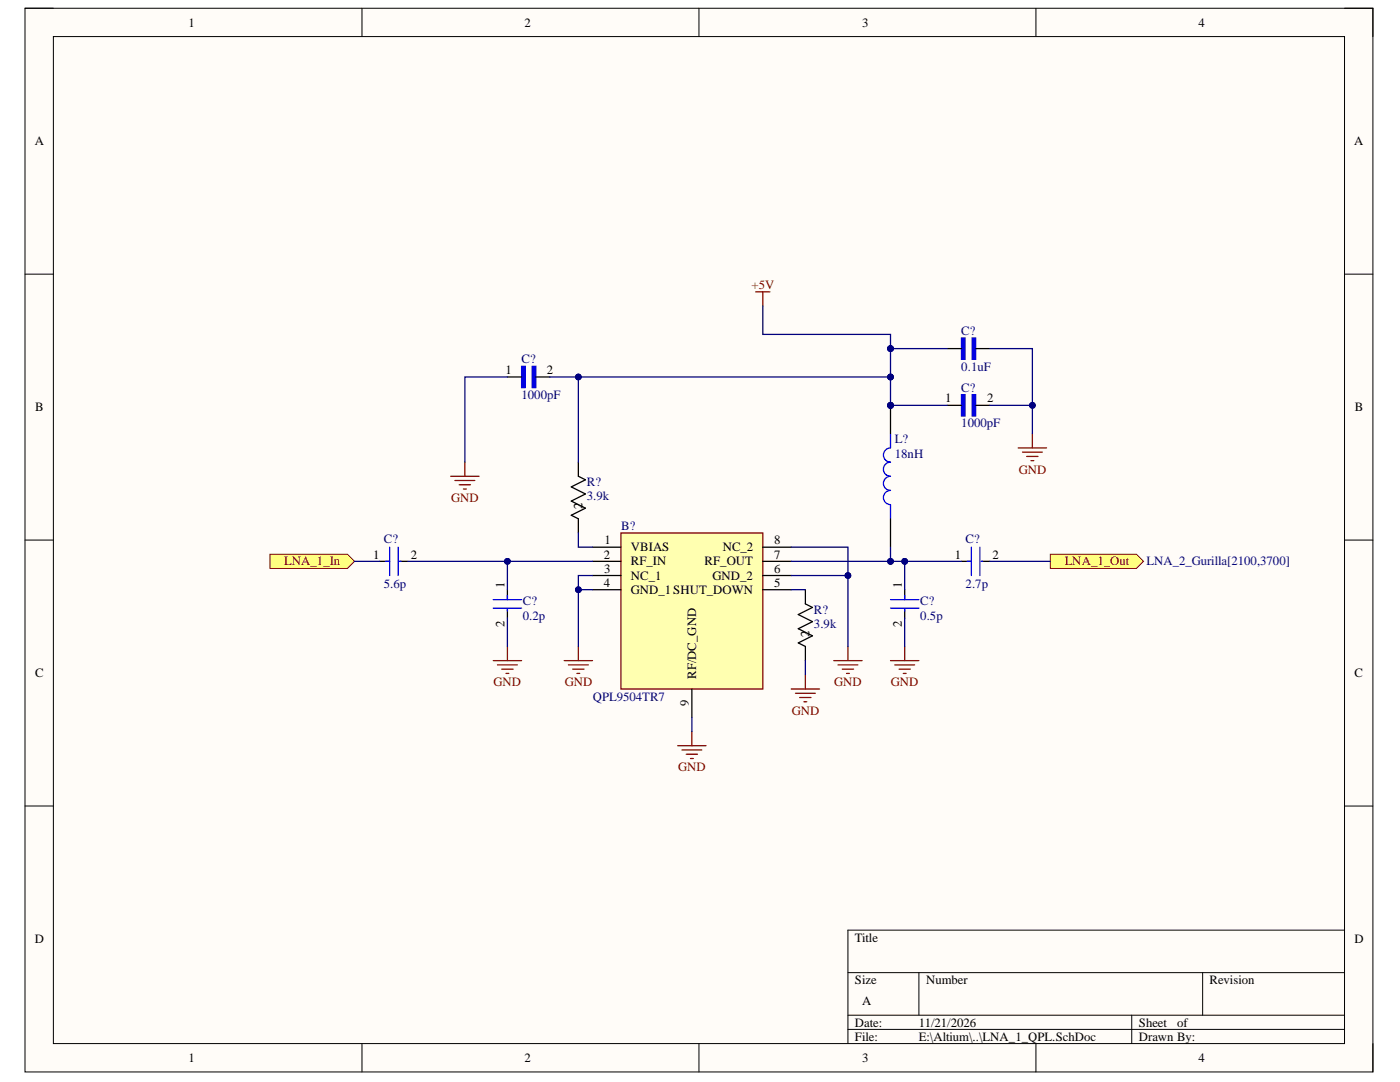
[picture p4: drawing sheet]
<svg xmlns="http://www.w3.org/2000/svg" width="279mm" height="216mm" viewBox="0 0 279 216" stroke-linecap="round" stroke-linejoin="round" font-family="sans-serif">
<path d="M5 1.6h269v212.3h-269z" fill-rule="evenodd" fill="#fffcf8"/>
<path d="M5 1.6h269v212.3h-269z" fill="none" stroke="#000" stroke-width=".2"/>
<path d="M10.7 7.3h257.6v200.9h-257.6z" fill-rule="evenodd" fill="#fffcf8"/>
<g fill="none" stroke="#000" stroke-width=".2">
<path d="M5 1.6h5.7M10.7 7.3h257.6v200.9h-257.6zM72.2 1.6v5.7M139.5 1.6v5.7M206.7 1.6v5.7M268.3 1.6h5.7v5.7M5 54.7h5.7M268.3 54.7h5.7M5 107.8h5.7M268.3 107.8h5.7M5 160.8h5.7M268.3 160.8h5.7"/>
<path d="M169.2 194.1h99.1M183.4 194.1v8.5M240 194.1v8.5M268.3 185.6h-99.1v22.6M72.2 208.2v5.7M139.5 208.2v5.7M169.2 202.6h99.1M169.2 205.4h99.1M206.7 208.2v5.7M225.9 202.6v5.6M274 208.2v5.7"/>
</g>
<path d="M123.9 106.4h28.3v31.1h-28.3z" fill-rule="evenodd" fill="#ffffb0"/>
<g fill="none" stroke="#800000" stroke-width=".25">
<path d="M123.9 106.4h28.3v31.1h-28.3zM112.6 131.8h5.7M113.4 132.7h4M114.3 133.5h2.3M115.1 134.4h.6M115.4 129v2.8M166.4 131.8h5.7M167.2 132.7h4M168.1 133.5h2.3M168.9 134.4h.6M169.2 129v2.8M135.2 148.8h5.7"/>
<path d="M136.1 149.7h4M136.9 150.5h2.3M137.8 151.4h.6M138.1 146v2.8"/>
</g>
<g fill="none" stroke="#000" stroke-width=".25">
<path d="M115.4 92.2v2.8l1.4 .7-2.8 1.5 2.8 1.4-2.8 1.4 2.8 1.4-2.8 1.4 1.4 .7v2.9M75.8 112h2M79.7 112h1.7M101.3 117.7v2M118.3 109.2h5.6M118.3 112h5.6M118.3 114.8h5.6M118.3 117.7h5.6M152.2 109.2h5.7M152.2 112h5.7M152.2 114.8h5.7M152.2 117.7h5.7"/>
<path d="M177.7 103.5v5.7M180.6 117.7v2M191.9 112h2M195.8 112h1.7M101.3 121.6v1.7M138.1 137.5v5.6M180.6 121.6v1.7"/>
</g>
<g fill="none" stroke="#00f" stroke-width=".25">
<path d="M177.7 86.5v2.9a1.42 1.42 0 0 0-1.4 1.4 1.42 1.42 0 0 0 1.4 1.4 1.42 1.42 0 0 0-1.4 1.4 1.42 1.42 0 0 0 1.4 1.4 1.41 1.41 0 0 0-1.4 1.4 1.41 1.41 0 0 0 1.4 1.5 1.42 1.42 0 0 0-1.4 1.4 1.42 1.42 0 0 0 1.4 1.4v2.8M76.9 112h.9M77.8 109.2v5.6M79.5 109.2v5.6M79.7 112h.3M98.4 119.7h5.7M101.3 118.8v.9M177.7 119.7h5.7M180.6 118.8v.9M193 112h.9M193.9 109.2v5.6M195.6 109.2v5.6"/>
<path d="M195.8 112h.3M98.4 121.4h5.7M101.3 121.6v.3M177.7 121.4h5.7M180.6 121.6v.3"/>
</g>
<path d="M104.1 73.1h.7v4.2h-.7z" fill-rule="evenodd" fill="#00f"/>
<path d="M104.1 73.1h.7v4.2h-.7z" fill="none" stroke="#00f" stroke-width=".25"/>
<path d="M106.2 73.1h.7v4.2h-.7z" fill-rule="evenodd" fill="#00f"/>
<path d="M106.2 73.1h.7v4.2h-.7z" fill="none" stroke="#00f" stroke-width=".25"/>
<path d="M101.3 75.2h2.8M106.9 75.2h2.9" fill="none" stroke="#000" stroke-width=".25"/>
<path d="M191.9 78.8h.7v4.2h-.7z" fill-rule="evenodd" fill="#00f"/>
<path d="M191.9 78.8h.7v4.2h-.7z" fill="none" stroke="#00f" stroke-width=".25"/>
<path d="M194 78.8h.7v4.2h-.7z" fill-rule="evenodd" fill="#00f"/>
<path d="M194 78.8h.7v4.2h-.7z" fill="none" stroke="#00f" stroke-width=".25"/>
<path d="M189 80.9h2.9M194.7 80.9h2.8" fill="none" stroke="#000" stroke-width=".25"/>
<path d="M191.9 67.4h.7v4.3h-.7z" fill-rule="evenodd" fill="#00f"/>
<path d="M191.9 67.4h.7v4.3h-.7z" fill="none" stroke="#00f" stroke-width=".25"/>
<path d="M194 67.4h.7v4.3h-.7z" fill-rule="evenodd" fill="#00f"/>
<path d="M194 67.4h.7v4.3h-.7z" fill="none" stroke="#00f" stroke-width=".25"/>
<path d="M189 69.6h2.9M194.7 69.6h2.8M160.7 117.7v2.8l1.4 .7-2.8 1.4 2.8 1.4-2.8 1.5 2.8 1.4-2.8 1.4 1.4 .7v2.8" fill="none" stroke="#000" stroke-width=".25"/>
<g fill="none" stroke="#800000" stroke-width=".25">
<path d="M150.8 58.2h2.8M152.2 58.2v2.9M89.9 95h5.7M90.8 95.9h4M91.6 96.7h2.3M92.5 97.6h.6M92.8 92.2v2.8M203.2 89.4h5.7M204.1 90.2h3.9M204.9 91.1h2.3M205.7 91.9h.6M206 86.5v2.9"/>
<path d="M98.4 131.8h5.7M99.3 132.7h3.9M100.1 133.5h2.3M101 134.4h.5M101.3 129v2.8M157.9 137.5h5.7M158.7 138.3h4M159.6 139.2h2.3M160.7 134.7v2.8M177.7 131.8h5.7M178.6 132.7h3.9M179.4 133.5h2.3"/>
<path d="M180.3 134.4h.5M180.6 129v2.8M160.4 140h.6"/>
</g>
<path d="M53.9 110.6h15.4l1.4 1.4-1.4 1.4h-15.4z" fill-rule="evenodd" fill="#ffff80"/>
<path d="M53.9 110.6h15.4l1.4 1.4-1.4 1.4h-15.4z" fill="none" stroke="#800000" stroke-width=".2"/>
<path d="M209.6 110.6h17.2l1.4 1.4-1.4 1.4h-17.2z" fill-rule="evenodd" fill="#ffff80"/>
<path d="M209.6 110.6h17.2l1.4 1.4-1.4 1.4h-17.2z" fill="none" stroke="#800000" stroke-width=".2"/>
<path d="M81.4 112h36.9" fill="none" stroke="#000080" stroke-width=".25"/>
<circle cx="101.3" cy="112" r=".57" fill="#000080"/>
<circle cx="101.3" cy="112" r=".57" fill="none" stroke="#000080" stroke-width=".2"/>
<path d="M157.9 112h34" fill="none" stroke="#000080" stroke-width=".25"/>
<circle cx="177.7" cy="112" r=".57" fill="#000080"/>
<circle cx="177.7" cy="112" r=".57" fill="none" stroke="#000080" stroke-width=".2"/>
<circle cx="180.6" cy="112" r=".57" fill="#000080"/>
<circle cx="180.6" cy="112" r=".57" fill="none" stroke="#000080" stroke-width=".2"/>
<path d="M157.9 114.8h11.3v14.2" fill="none" stroke="#000080" stroke-width=".25"/>
<circle cx="169.2" cy="114.8" r=".57" fill="#000080"/>
<circle cx="169.2" cy="114.8" r=".57" fill="none" stroke="#000080" stroke-width=".2"/>
<path d="M118.3 114.8h-2.9v14.2M138.1 143.1v2.9" fill="none" stroke="#000080" stroke-width=".25"/>
<circle cx="115.4" cy="117.7" r=".57" fill="#000080"/>
<circle cx="115.4" cy="117.7" r=".57" fill="none" stroke="#000080" stroke-width=".2"/>
<path d="M115.4 117.7h2.9" fill="none" stroke="#000080" stroke-width=".25"/>
<circle cx="115.4" cy="117.7" r=".57" fill="#000080"/>
<circle cx="115.4" cy="117.7" r=".57" fill="none" stroke="#000080" stroke-width=".2"/>
<path d="M101.3 112v5.7" fill="none" stroke="#000080" stroke-width=".25"/>
<circle cx="101.3" cy="112" r=".57" fill="#000080"/>
<circle cx="101.3" cy="112" r=".57" fill="none" stroke="#000080" stroke-width=".2"/>
<path d="M180.6 112v5.7" fill="none" stroke="#000080" stroke-width=".25"/>
<circle cx="180.6" cy="112" r=".57" fill="#000080"/>
<circle cx="180.6" cy="112" r=".57" fill="none" stroke="#000080" stroke-width=".2"/>
<path d="M177.7 109.2v2.8" fill="none" stroke="#000080" stroke-width=".25"/>
<circle cx="177.7" cy="112" r=".57" fill="#000080"/>
<circle cx="177.7" cy="112" r=".57" fill="none" stroke="#000080" stroke-width=".2"/>
<path d="M157.9 109.2h11.3v5.6" fill="none" stroke="#000080" stroke-width=".25"/>
<circle cx="169.2" cy="114.8" r=".57" fill="#000080"/>
<circle cx="169.2" cy="114.8" r=".57" fill="none" stroke="#000080" stroke-width=".2"/>
<path d="M152.2 61.1v5.6h25.5v2.9M177.7 80.9h11.3M115.4 106.4v2.8h2.9" fill="none" stroke="#000080" stroke-width=".25"/>
<circle cx="177.7" cy="69.6" r=".57" fill="#000080"/>
<circle cx="177.7" cy="69.6" r=".57" fill="none" stroke="#000080" stroke-width=".2"/>
<path d="M101.3 75.2h-8.5v17M109.8 75.2h67.9M70.7 112h5.1M157.9 117.7h2.8M197.5 112h12.1M101.3 123.3v5.7M160.7 131.8v2.9M180.6 123.3v5.7" fill="none" stroke="#000080" stroke-width=".25"/>
<circle cx="115.4" cy="75.2" r=".57" fill="#000080"/>
<circle cx="115.4" cy="75.2" r=".57" fill="none" stroke="#000080" stroke-width=".2"/>
<circle cx="177.7" cy="75.2" r=".57" fill="#000080"/>
<circle cx="177.7" cy="75.2" r=".57" fill="none" stroke="#000080" stroke-width=".2"/>
<path d="M177.7 75.2v5.7" fill="none" stroke="#000080" stroke-width=".25"/>
<circle cx="177.7" cy="75.2" r=".57" fill="#000080"/>
<circle cx="177.7" cy="75.2" r=".57" fill="none" stroke="#000080" stroke-width=".2"/>
<path d="M177.7 69.6v5.6" fill="none" stroke="#000080" stroke-width=".25"/>
<circle cx="177.7" cy="75.2" r=".57" fill="#000080"/>
<circle cx="177.7" cy="75.2" r=".57" fill="none" stroke="#000080" stroke-width=".2"/>
<circle cx="177.7" cy="69.6" r=".57" fill="#000080"/>
<circle cx="177.7" cy="69.6" r=".57" fill="none" stroke="#000080" stroke-width=".2"/>
<path d="M177.7 69.6h11.3" fill="none" stroke="#000080" stroke-width=".25"/>
<circle cx="177.7" cy="69.6" r=".57" fill="#000080"/>
<circle cx="177.7" cy="69.6" r=".57" fill="none" stroke="#000080" stroke-width=".2"/>
<path d="M197.5 69.6h8.5v11.3h-8.5" fill="none" stroke="#000080" stroke-width=".25"/>
<circle cx="206" cy="80.9" r=".57" fill="#000080"/>
<circle cx="206" cy="80.9" r=".57" fill="none" stroke="#000080" stroke-width=".2"/>
<path d="M206 80.9v5.6" fill="none" stroke="#000080" stroke-width=".25"/>
<circle cx="206" cy="80.9" r=".57" fill="#000080"/>
<circle cx="206" cy="80.9" r=".57" fill="none" stroke="#000080" stroke-width=".2"/>
<path d="M115.4 75.2v17" fill="none" stroke="#000080" stroke-width=".25"/>
<circle cx="115.4" cy="75.2" r=".57" fill="#000080"/>
<circle cx="115.4" cy="75.2" r=".57" fill="none" stroke="#000080" stroke-width=".2"/>
<text font-size="6.7" fill="#000080" x="177.1" y="85.1">PIL?02</text>
<g font-size="2.5">
<text x="37.6" y="5.3">1</text>
<text x="104.7" y="5.3">2</text>
<text x="172.1" y="5.3">3</text>
<text x="239.2" y="5.3">4</text>
<text x="6.9" y="29">A</text>
<text x="270.2" y="29">A</text>
<text x="100.9" y="74.6">1</text>
<text x="109.2" y="74.6">2</text>
<text x="7" y="82.1">B</text>
<text x="188.6" y="80.3">1</text>
<text x="197" y="80.3">2</text>
<text x="270.4" y="82.1">B</text>
<text x="116.3" y="101.5" transform="rotate(-90 116.3 101.5)">2</text>
<text x="74.5" y="111.5">1</text>
<text x="82" y="111.5">2</text>
<text x="120.5" y="111.5">2</text>
<text x="120.7" y="108.6">1</text>
<text x="125.9" y="110">VBIAS</text>
<text x="125.9" y="112.8">RF_IN</text>
<text x="140.6" y="112.8">RF_OUT</text>
<text x="144.2" y="110">NC_2</text>
<text x="154.5" y="108.6">8</text>
<text x="154.5" y="111.5">7</text>
<text x="190.6" y="111.5">1</text>
<text x="198.1" y="111.5">2</text>
<text x="100.7" y="117.4" transform="rotate(-90 100.7 117.4)">1</text>
<text x="120.5" y="117.1">4</text>
<text x="120.6" y="114.3">3</text>
<text x="125.9" y="115.7">NC_1</text>
<text x="125.9" y="118.5">GND_1SHUT_DOWN</text>
<text x="142.2" y="115.7">GND_2</text>
<text x="154.5" y="114.3">6</text>
<text x="154.5" y="117.1">5</text>
<text x="180" y="117.4" transform="rotate(-90 180 117.4)">1</text>
<text x="100.7" y="125.1" transform="rotate(-90 100.7 125.1)">2</text>
<text x="180" y="125.1" transform="rotate(-90 180 125.1)">2</text>
<text x="161.6" y="127" transform="rotate(-90 161.6 127)">2</text>
<text x="7" y="135.1">C</text>
<text x="138.9" y="135.5" transform="rotate(-90 138.9 135.5)">RF/DC_GND</text>
<text x="270.3" y="135.1">C</text>
<text x="137.5" y="140.9" transform="rotate(-90 137.5 140.9)">9</text>
<text x="6.9" y="188.2">D</text>
<text x="170.6" y="187.9">Title</text>
<text x="270.3" y="188.2">D</text>
<text x="170.6" y="196.3">Size</text>
<text x="184.8" y="196.3">Number</text>
<text x="241.4" y="196.3">Revision</text>
<text x="172.1" y="200.6">A</text>
<text x="170.6" y="204.9">Date:</text>
<text x="170.6" y="207.6">File:</text>
<text x="183.4" y="204.9">11/21/2026</text>
<text x="183.4" y="207.6">E:\Altium\..\LNA_1_QPL.SchDoc</text>
<text x="227.3" y="204.9">Sheet</text>
<text x="227.3" y="207.6">Drawn By:</text>
<text x="234.9" y="204.9">of</text>
<text x="37.6" y="212">1</text>
<text x="104.7" y="212">2</text>
<text x="172.1" y="212">3</text>
<text x="239.2" y="212">4</text>
</g>
<g font-size="2.5" fill="#800000">
<text x="150" y="57.6">+5V</text>
<text x="203.3" y="94.5">GND</text>
<text x="90" y="100.2">GND</text>
<text x="56.7" y="112.8">LNA_1_In</text>
<text x="212.5" y="112.8">LNA_1_Out</text>
<text x="98.5" y="136.9">GND</text>
<text x="112.7" y="136.9">GND</text>
<text x="166.5" y="136.9">GND</text>
<text x="177.8" y="136.9">GND</text>
<text x="158" y="142.6">GND</text>
<text x="135.4" y="153.9">GND</text>
</g>
<g font-size="2.5" fill="#000080">
<text x="191.9" y="66.9">C?</text>
<text x="104.1" y="72.5">C?</text>
<text x="191.9" y="74">0.1uF</text>
<text x="104.1" y="79.6">1000pF</text>
<text x="191.9" y="78.2">C?</text>
<text x="178.6" y="88.5">L?</text>
<text x="191.9" y="85.3">1000pF</text>
<text x="178.6" y="91.4">18nH</text>
<text x="117.1" y="97">R?</text>
<text x="117.1" y="99.8">3.9k</text>
<text x="124" y="105.8">B?</text>
<text x="76.6" y="108.3">C?</text>
<text x="192.7" y="108.3">C?</text>
<text x="228.8" y="112.8">LNA_2_Gurilla[2100,3700]</text>
<text x="76.6" y="117.4">5.6p</text>
<text x="192.7" y="117.4">2.7p</text>
<text x="104.3" y="120.8">C?</text>
<text x="104.3" y="123.6">0.2p</text>
<text x="162.4" y="122.5">R?</text>
<text x="162.4" y="125.3">3.9k</text>
<text x="183.6" y="120.8">C?</text>
<text x="183.6" y="123.6">0.5p</text>
<text x="118.3" y="139.8">QPL9504TR7</text>
</g>
</svg>
